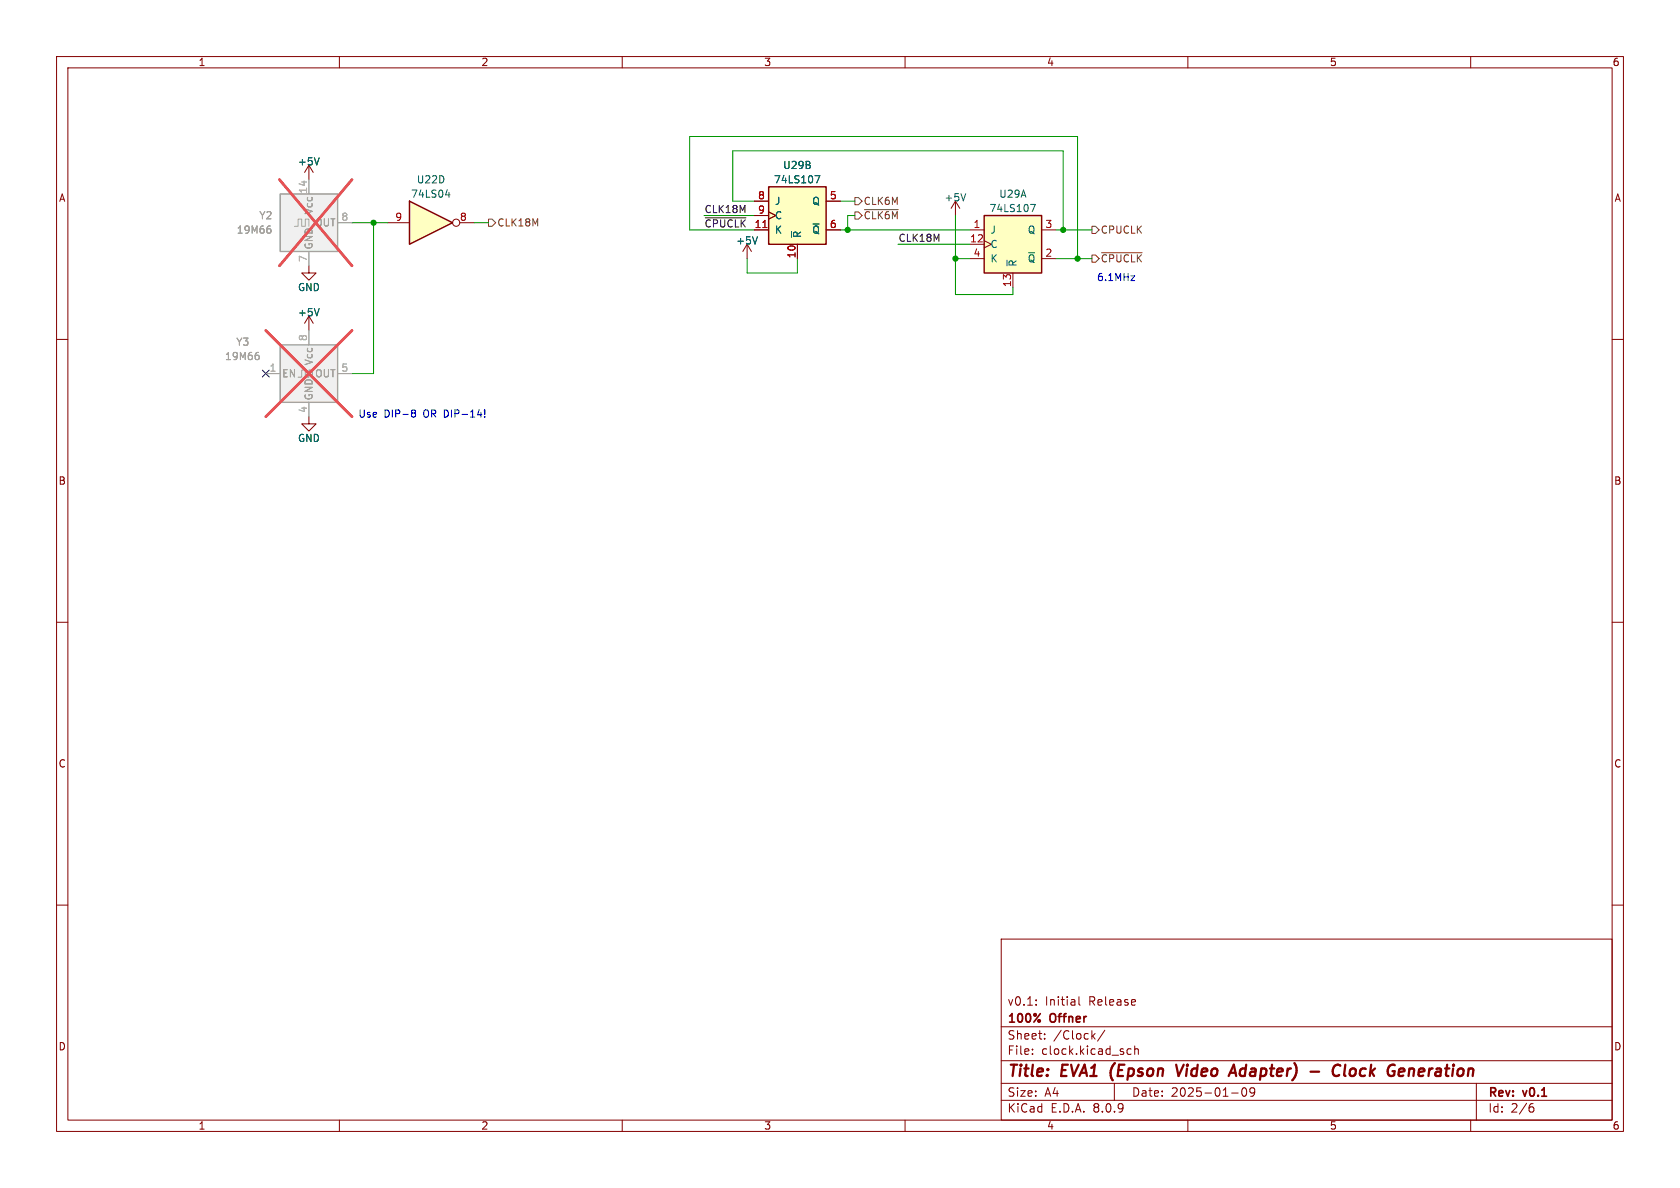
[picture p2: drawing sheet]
<svg xmlns="http://www.w3.org/2000/svg" width="297mm" height="210mm" viewBox="0 0 297 210" stroke-linecap="round" stroke-linejoin="round" font-family="sans-serif">
<g fill="none" stroke="#840000" stroke-width=".18">
<path d="M10 10h277v190h-277zM12 12h273v186h-273zM60 10v2M110 10v2M160 10v2M210 10v2M260 10v2M54.6 29.2l-.8 1.3M54.6 29.2v2.6M54.6 29.2l.8 1.3M168.9 35.6l-.8 1.2M168.9 35.6v2.5"/>
<path d="M168.9 35.6l.8 1.2M54.6 47v1.3h1.3l-1.3 1.2-1.3-1.2h1.3M54.6 55.9v2.5M54.6 55.9l-.8 1.3M54.6 55.9l.8 1.3M10 60h2M285 60h2M10 110h2M285 110h2M10 160h2M177 166h108v32h-108zM183.2 177.6v.1"/>
<path d="M183.2 176.8v.1M190.7 176.2v1.3l.3 .2M285 160h2M60 198v2M110 198v2M160 198v2M177 194.5h108M177 191.5h108M177 187.5h108M177 181.5h108M182.5 186.3v.1M182.5 185.5v.1"/>
<path d="M184.7 183.6v.1M184.7 182.8v.1M193.2 183.1l.4 .6M193.6 182.7l-.6 .6M195.3 182.1l-1.3 2M197 191.5v3M199.2 186.1l.3 .3 .5-.1M200 185.5l-.5-.1-.3 .3M200.6 185.5l.2-.1 .4 .1v.9M200.6 184.9v1.5M210 198v2M217.7 193.2h1.2"/>
<path d="M219.7 192.4a.81 .81 0 0 0 .3 1.4l.2-.1 .2-.5-.2-.8M221 192.4v.5l.1 .3h.4l.3-.3M221.7 192.4a.99 .99 0 0 1-.3 1.4h-.3M260 198v2M261 191.5v6.5M270.6 195.7h.4l.2 .3-.1 .5-.5 .1M271 195.1l-.4 .1"/>
</g>
<path d="M196.4 189.3v1.1M207.9 188.2l.4 2 1-2M217.5 189.6h.9M218.1 188.2l.4 2M231.7 189.4h1.5M237 188.4a.8 .8 0 0 0-.9-.1 .8 .8 0 0 0-.5 .8M237.8 188.2l-.2 1.7 .3 .3M239.1 188.9l-.4 .4-.1 .5 .1 .3 .5 .1M249.2 188.9l-.2 1.3M249.8 188.9l-.6 .2" fill="none" stroke="#840000" stroke-width=".4"/>
<path d="M56.4 27.9l-.4 1.3M170.7 34.2l-.4 1.3M56.4 54.6l-.4 1.2" fill="none" stroke="#006464" stroke-width=".18"/>
<path d="M49.5 61h10.2v10.1h-10.2z" fill="#f0f0f0"/>
<path d="M49.5 61h10.2v10.1h-10.2z" fill="none" stroke="#a1a1a1" stroke-width=".25"/>
<path d="M54.6 58.4v2.6M47 66h2.5M52.7 66.7h.6v-1.3h.7v1.3h.6v-1.3h.6v1.3M54.6 71.1v2.6M59.7 66h2.5" fill="none" stroke="#a1a1a1" stroke-width=".18"/>
<path d="M45.5 62.3h.2M45.6 62.8l.2 .2v.3l-.2 .3" fill="none" stroke="#989898" stroke-width=".18"/>
<path d="M47 58.4l15.2 15.3M62.2 58.4l-15.2 15.3" fill="none" stroke="#e65255" stroke-width=".46"/>
<path d="M135.9 33h10.1v10.2h-10.1z" fill="#ffffc2"/>
<path d="M135.9 33h10.1v10.2h-10.1z" fill="none" stroke="#840000" stroke-width=".25"/>
<path d="M133.3 35.6h2.6M133.3 38.1h2.6M135.9 37.5l1.3 .6-1.3 .6M146 35.6h2.6M133.3 40.6h2.6M141 43.2v2.5M146 40.6h2.6" fill="none" stroke="#840000" stroke-width=".18"/>
<path d="M144.1 31.1h.8l-.5 1.2M139.9 40.9v1" fill="none" stroke="#006464" stroke-width=".18"/>
<path d="M134.9 40.2h.7" fill="none" stroke="#a90000" stroke-width=".18"/>
<path d="M49.5 34.3h10.2v10.2h-10.2z" fill="#f0f0f0"/>
<path d="M49.5 34.3h10.2v10.2h-10.2z" fill="none" stroke="#a1a1a1" stroke-width=".25"/>
<path d="M54.6 31.8v2.5M59.7 39.4h2.5M52.1 40h.6v-1.3h.6v1.3h.7v-1.3h.6v1.3M54.6 44.5v2.5" fill="none" stroke="#a1a1a1" stroke-width=".18"/>
<path d="M47.5 39.9h.3M47.7 40.4l.2 .3v.3l-.2 .2" fill="none" stroke="#989898" stroke-width=".18"/>
<path d="M49.4 31.7l12.8 15.3M62.2 31.7l-12.8 15.3" fill="none" stroke="#e65255" stroke-width=".46"/>
<path d="M132.1 43.2l-.8 1.3M132.1 43.2v2.5M132.1 43.2l.7 1.3M54.6 73.7v1.2h1.3l-1.3 1.3-1.3-1.3h1.3" fill="none" stroke="#840000" stroke-width=".18"/>
<path d="M133.9 41.9l-.4 1.2" fill="none" stroke="#006464" stroke-width=".18"/>
<path d="M174 38.1h10.1v10.2h-10.1z" fill="#ffffc2"/>
<path d="M174 38.1h10.1v10.2h-10.1z" fill="none" stroke="#840000" stroke-width=".25"/>
<path d="M171.4 40.6h2.6M171.4 43.2h2.6M171.4 45.7h2.6M174 42.5l1.3 .7-1.3 .6M179.1 48.3v2.5M184.1 40.6h2.6M184.1 45.7h2.6" fill="none" stroke="#840000" stroke-width=".18"/>
<path d="M182.2 36.1h.8l-.5 1.3M178 46v1" fill="none" stroke="#006464" stroke-width=".18"/>
<path d="M72.4 35.6l7.6 3.8-7.6 3.8z" fill="#ffffc2"/>
<path d="M72.4 35.6l7.6 3.8-7.6 3.8z" fill="none" stroke="#840000" stroke-width=".25"/>
<g fill="none" stroke="#840000" stroke-width=".18">
<path d="M68.6 39.4h3.8M81.3 39.4h2.5M133.3 35.6h2.6M133.3 38.1h2.6M135.9 37.5l1.3 .6-1.3 .6M146 35.6h2.6M133.3 40.6h2.6M141 43.2v2.5M146 40.6h2.6"/>
<circle cx="80.6" cy="39.4" r=".63"/>
</g>
<path d="M56.4 27.9l-.4 1.3M78.8 34.4h.8M79.4 34v.9M144.1 31.1h.8l-.5 1.2M56.4 54.6l-.4 1.2M133.9 41.9l-.4 1.2M139.9 40.9v1" fill="none" stroke="#006464" stroke-width=".18"/>
<path d="M86.4 38.7h.6l.6 .7-.6 .6h-.6zM151.1 37.5h.7l.6 .6-.6 .6h-.7zM151.1 34.9h.7l.6 .7-.6 .6h-.7zM152.8 37.1h6M193 40h.7l.6 .6-.6 .7h-.7zM193 45.1h.7l.6 .6-.6 .7h-.7zM194.7 44.7h7.2" fill="none" stroke="#725600" stroke-width=".18"/>
<path d="M124.7 38.5h7.2" fill="none" stroke="#0f0f0f" stroke-width=".18"/>
<path d="M199.9 48.8h.7l-.7 .8h.7M72.9 72.9l.1 .1M72.9 72.5h.3l.2 .1 .1 .2-.3 .2M73 73h.2M73 73l-.1 .1M73.2 73l.3 .3-.1 .3-.2 .1h-.3M85.7 73.6v.1M85.7 72.5v.8" fill="none" stroke="#0000c2" stroke-width=".18"/>
<g fill="none" stroke="#009600" stroke-width=".18">
<path d="M62.2 39.4h6.4M66 39.4v26.6h-3.8M83.8 39.4h2.6M124.5 38.1h8.8M133.3 35.6h-3.8v-8.9h58.5v13.9M148.6 35.6h2.5M151.1 38.1h-1.2v2.5M168.9 38.1v14h10.2v-1.3M132.1 45.7v2.6h8.9v-2.6M133.3 40.6h-11.4v-16.5h68.6v21.6M148.6 40.6h22.8M158.7 43.2h12.7"/>
<path d="M168.9 45.7h2.5M186.7 40.6h6.3M186.7 45.7h6.3"/>
</g>
<path d="M46.4 65.4l1.2 1.2M47.6 65.4l-1.2 1.2" fill="none" stroke="#000084" stroke-width=".18"/>
<path d="M47.5 39.9h.3M47.7 40.4l.2 .3v.3l-.2 .2M45.5 62.3h.2M45.6 62.8l.2 .2v.3l-.2 .3" fill="none" stroke="#989898" stroke-width=".18"/>
<path d="M54.6 31.8v2.5M59.7 39.4h2.5M54.6 44.5v2.5M54.6 58.4v2.6M47 66h2.5M54.6 71.1v2.6M59.7 66h2.5" fill="none" stroke="#a1a1a1" stroke-width=".18"/>
<path d="M49.4 31.7l12.8 15.3M62.2 31.7l-12.8 15.3M47 58.4l15.2 15.3M62.2 58.4l-15.2 15.3" fill="none" stroke="#e65255" stroke-width=".46"/>
<path d="M134.9 40.2h.7" fill="none" stroke="#a90000" stroke-width=".18"/>
<g fill="#009600" stroke="#009600" stroke-width=".18">
<circle cx="149.9" cy="40.6" r=".46"/>
<circle cx="66" cy="39.4" r=".46"/>
<circle cx="188" cy="40.6" r=".46"/>
<circle cx="168.9" cy="45.7" r=".46"/>
<circle cx="190.5" cy="45.7" r=".46"/>
</g>
<g font-size="2.8" fill="#840000">
<text x="178" y="190.9">Title:</text>
<text x="187.7" y="190.9">EVA1</text>
<text x="197.1" y="190.9">(Epson</text>
<text x="209.6" y="190.9">Video</text>
<text x="220" y="190.9">Adapter)</text>
<text x="234.9" y="190.9">-</text>
<text x="239.7" y="190.9">Clock</text>
<text x="250.2" y="190.9">Generation</text>
</g>
<g font-size="2.1" fill="#840000">
<text x="178" y="178">v0.1:</text>
<text x="184.7" y="178">Initial</text>
<text x="192.5" y="178">Release</text>
<text x="178" y="184">Sheet:</text>
<text x="178" y="181.2">100%</text>
<text x="185.7" y="181.2">Offner</text>
<text x="186.2" y="184">/Clock/</text>
<text x="178" y="186.7">File:</text>
<text x="184.1" y="186.7">clock.kicad_sch</text>
<text x="178" y="196.9">KiCad</text>
<text x="178" y="194.1">Size:</text>
<text x="184.7" y="194.1">A4</text>
<text x="185.7" y="196.9">E.D.A.</text>
<text x="193.3" y="196.9">8.0.9</text>
<text x="200" y="194.1">Date:</text>
<text x="207" y="194.1">2025-01-09</text>
<text x="263" y="194.3">Rev:</text>
<text x="263" y="196.9">Id:</text>
<text x="267.1" y="196.9">2/6</text>
<text x="269.4" y="194.3">v0.1</text>
</g>
<g font-size="1.8" fill="#840000">
<text x="35" y="11.9">1</text>
<text x="85" y="11.9">2</text>
<text x="135" y="11.9">3</text>
<text x="185" y="11.9">4</text>
<text x="235" y="11.9">5</text>
<text x="285" y="11.9">6</text>
<text x="10.3" y="35.9">A</text>
<text x="285.3" y="35.9">A</text>
<text x="10.3" y="85.9">B</text>
<text x="285.3" y="85.9">B</text>
<text x="10.3" y="135.9">C</text>
<text x="285.3" y="135.9">C</text>
<text x="10.3" y="185.9">D</text>
<text x="285.3" y="185.9">D</text>
<text x="35" y="199.9">1</text>
<text x="85" y="199.9">2</text>
<text x="135" y="199.9">3</text>
<text x="185" y="199.9">4</text>
<text x="235" y="199.9">5</text>
<text x="285" y="199.9">6</text>
</g>
<g font-size="1.8" fill="#006464">
<text x="52.6" y="29.4">+5V</text>
<text x="72.6" y="35.2">74LS04</text>
<text x="73.6" y="32.6">U22D</text>
<text x="136.7" y="32.6">74LS107</text>
<text x="138.4" y="30.1">U29B</text>
<text x="166.9" y="35.8">+5V</text>
<text x="176.5" y="35.2">U29A</text>
<text x="136.9" y="41.5">K</text>
<text x="136.9" y="36.4">J</text>
<text x="136.9" y="39">C</text>
<text x="143.5" y="36.4">Q</text>
<text x="143.5" y="41.5">~{Q}</text>
<text x="174.8" y="37.7">74LS107</text>
<text x="175" y="41.5">J</text>
<text x="181.6" y="41.5">Q</text>
<text x="130" y="43.4">+5V</text>
<text x="141.8" y="42.2" transform="rotate(-90 141.8 42.2)">~{R}</text>
<text x="175" y="44">C</text>
<text x="175" y="46.6">K</text>
<text x="179.9" y="47.2" transform="rotate(-90 179.9 47.2)">~{R}</text>
<text x="181.6" y="46.6">~{Q}</text>
<text x="52.6" y="51.7">GND</text>
<text x="52.6" y="56.1">+5V</text>
<text x="52.6" y="78.3">GND</text>
</g>
<g font-size="1.8" fill="#aaa">
<text x="54.4" y="34.3" transform="rotate(-90 54.4 34.3)">14</text>
<text x="60.3" y="39.1">8</text>
<text x="54.4" y="46.4" transform="rotate(-90 54.4 46.4)">7</text>
<text x="47.6" y="65.8">1</text>
<text x="54.4" y="60.4" transform="rotate(-90 54.4 60.4)">8</text>
<text x="60.3" y="65.8">5</text>
<text x="54.4" y="73.1" transform="rotate(-90 54.4 73.1)">4</text>
</g>
<g font-size="1.8" fill="#a90000">
<text x="133.9" y="35.3">8</text>
<text x="146.6" y="35.3">5</text>
<text x="69.8" y="39.1">9</text>
<text x="81.2" y="39.1">8</text>
<text x="133.3" y="40.4">11</text>
<text x="133.9" y="37.8">9</text>
<text x="146.6" y="40.4">6</text>
<text x="172" y="40.4">1</text>
<text x="184.7" y="40.4">3</text>
<text x="140.7" y="45.8" transform="rotate(-90 140.7 45.8)">10</text>
<text x="171.4" y="42.9">12</text>
<text x="172" y="45.5">4</text>
<text x="184.7" y="45.5">2</text>
<text x="178.8" y="50.8" transform="rotate(-90 178.8 50.8)">13</text>
</g>
<g font-size="1.8" fill="#989898">
<text x="41.8" y="41.5">19M66</text>
<text x="45.7" y="39">Y2</text>
<text x="55.5" y="38" transform="rotate(-90 55.5 38)">Vcc</text>
<text x="55.6" y="40.2">OUT</text>
<text x="55.5" y="44.2" transform="rotate(-90 55.5 44.2)">GND</text>
<text x="39.7" y="63.9">19M66</text>
<text x="41.7" y="61.3">Y3</text>
<text x="55.5" y="64.7" transform="rotate(-90 55.5 64.7)">Vcc</text>
<text x="49.8" y="66.9">EN</text>
<text x="55.5" y="70.9" transform="rotate(-90 55.5 70.9)">GND</text>
<text x="55.6" y="66.9">OUT</text>
</g>
<g font-size="1.8" fill="#725600">
<text x="87.8" y="40.2">CLK18M</text>
<text x="152.6" y="39">~{CLK6M}</text>
<text x="152.6" y="36.4">CLK6M</text>
<text x="194.5" y="41.5">CPUCLK</text>
<text x="194.5" y="46.6">~{CPUCLK}</text>
</g>
<g font-size="1.8" fill="#0f0f0f">
<text x="124.5" y="40.3">~{CPUCLK}11</text>
<text x="124.5" y="37.8">CLK18M</text>
<text x="158.7" y="42.8">CLK18M</text>
</g>
<g font-size="1.8" fill="#0000c2">
<text x="193.8" y="49.9">6.1MHz</text>
<text x="63.3" y="74">Use</text>
<text x="67.9" y="74">DIP-8</text>
<text x="75" y="74">OR DIP-14!</text>
</g>
</svg>
